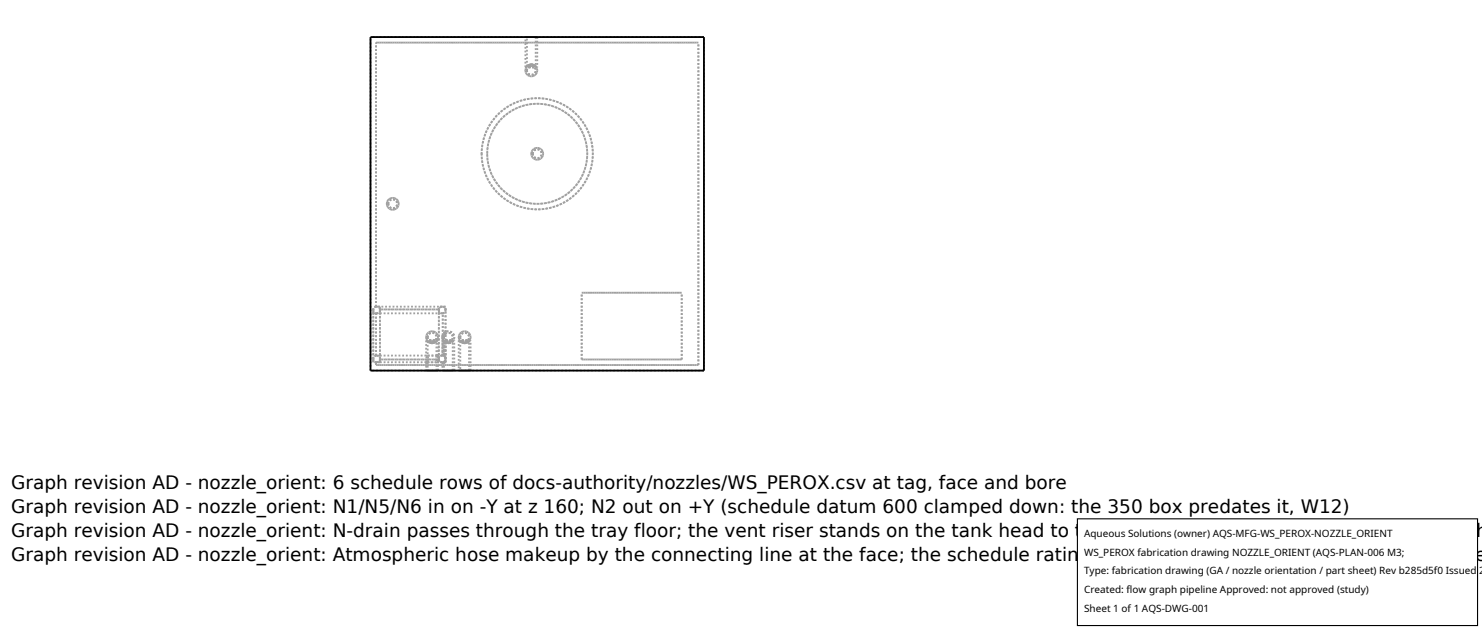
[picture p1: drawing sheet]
<svg xmlns="http://www.w3.org/2000/svg" width="212mm" height="90mm" viewBox="0 0 212 90" stroke-linecap="round" stroke-linejoin="round" font-family="sans-serif">
<g fill="none" stroke="#a0a0a0" stroke-width=".26" stroke-dasharray=".3 .3" stroke-linecap="butt">
<path d="M53.7 6.1h46M75 10.1l.3 .5 .6 .3 .5-.2 .3-.6-.2-.6-.6-.3-.6 .2-.2 .3-.1 .4M75 10.1l.3-.6 .6-.3 .5 .2 .3 .6-.2 .6-.6 .3-.6-.2-.2-.3-.1-.3M75 9.6h.2M75 9.6v-4.3M75 5.3h1.7M75.2 9.6h-.2M75.3 5.3h1.2M75.3 9.5l.5-.3 .4 .1 .3 .2M75.3 9.5v-4.2M75.3 10.1l.1-.5 .5-.2 .4 .2 .2 .4-.1 .5-.5 .2-.4-.2-.2-.4M75.3 10.1l.1 .4 .5 .2 .4-.2 .2-.4-.1-.5-.5-.2-.4 .2-.2 .5"/>
<path d="M75.5 9.6l.4-.2 .4 .2M75.5 9.6h.8M75.9 9.2l-.4 .1-.3 .3M75.9 9.4l-.4 .2M76.3 9.6l-.4-.2-.4 .2M76.3 9.6l-.4-.2M76.3 9.6h-.8M76.5 5.3h-1.2M76.5 9.5l-.6-.3-.4 .1-.2 .2M76.5 5.3v4.2M76.6 9.6l-.3-.3-.4-.1M76.6 9.6a.85 .85 0 0 0-1.4 0"/>
<path d="M76.6 9.6h.1M76.7 9.6h-.1M76.7 5.3h-1.7M76.7 5.3v4.3M99.7 6.1h-46M100.5 5.3h-47.6M55.2 29.1l.3 .6 .6 .2 .5-.1 .3-.7-.2-.6-.6-.2-.6 .2-.3 .6M55.2 29.1l.3-.6 .6-.2 .5 .2 .3 .6-.2 .6-.6 .2-.6-.2-.3-.6M55.5 29.1l.1-.4 .5-.2 .4 .1 .2 .5-.1 .4-.5 .2-.4-.1-.2-.5M55.5 29.1l.1 .4 .5 .2 .4-.1 .2-.5-.1-.4-.5-.2-.4 .1-.2 .5M68.8 22l.1 1.4 .5 1.5 .7 1.5 1 1.1 1.1 1 1.4 .8 1.6 .4 1.5 .2 1.5-.1 1.5-.5 1.4-.7 1.2-1 1-1.3 .7-1.3 .5-1.5 .2-1.5-.2-1.5-.4-1.5-.8-1.4-.9-1.2-1.1-.9-1.4-.8-1.5-.5-1.6-.2-1.6 .2-1.4 .4-1.5 .8-1.1 .9-1.1 1.2-.7 1.5-.5 1.5-.1 1.5M68.8 22l.1-1.5 .5-1.5 .7-1.5 1-1.1 1.1-1 1.4-.8 1.6-.4 1.5-.2 1.5 .2 1.5 .4 1.4 .7 1.2 1 1 1.3 .7 1.3 .5 1.5 .2 1.5-.2 1.5-.4 1.5-.8 1.4-.9 1.2-1.1 1-1.4 .8-1.5 .4-1.6 .2-1.6-.2-1.4-.4-1.5-.7-1.1-1-1.1-1.2-.7-1.5-.5-1.5-.1-1.4"/>
<path d="M69.6 22l.1-1.4 .4-1.4 .7-1.2 .9-1.1 1-.9 1.3-.6 1.3-.4 1.4-.2 1.4 .1 1.3 .4 1.2 .7 1.1 .9 1 1.1 .6 1.2 .4 1.4 .2 1.3-.2 1.4-.4 1.4-.6 1.2-.9 1.1-1.1 .9-1.1 .6-1.4 .4-1.4 .2-1.4-.1-1.3-.4-1.4-.7-1-.9-.9-1-.7-1.3-.4-1.3-.1-1.4M69.6 22l.1 1.4 .4 1.3 .7 1.3 .9 1 1 .9 1.3 .7 1.3 .4 1.4 .1 1.4-.1 1.3-.4 1.2-.7 1.1-.8 1-1.2 .6-1.2 .4-1.4 .2-1.3-.2-1.4-.4-1.4-.6-1.2-.9-1-1.1-1-1.1-.6-1.4-.4-1.4-.2-1.4 .1-1.3 .4-1.4 .7-1 .9-.9 1.1-.7 1.2-.4 1.4-.1 1.4M75.9 22l.2 .5 .6 .3 .6-.2 .3-.6-.2-.6-.6-.3-.7 .3-.2 .6M75.9 22l.2-.6 .6-.3 .6 .2 .3 .6-.2 .6-.6 .3-.7-.2-.2-.6M76.1 22l.2-.5 .4-.2 .5 .2 .2 .4-.2 .5-.5 .2-.4-.2-.2-.4M76.1 22l.2 .4 .4 .2 .5-.2 .2-.4-.2-.5-.5-.2-.4 .2-.2 .5M52.9 52.9v-47.6M53.3 51.2l.1 .4 .3 .1M53.3 44.3l.1 .3 .3 .1M53.3 51.7v-.5M53.3 51.2v-.4M53.3 51.7v-7.9"/>
<path d="M53.3 50.8v-6.1M53.3 44.7v-.4M53.3 44.3v-.5M53.3 44.7h.5M53.3 44.3l.2 .3 .3 .1M53.3 51.2l.2 .4 .3 .1M53.7 52.1v-.4M53.7 50.8l-.3 .1-.1 .3M53.7 50.8v-6.1M53.7 43.8l-.3 .2-.1 .3M53.7 43.8v-37.7M53.7 51.7l.4-.1 .2-.3"/>
<path d="M53.7 52.1h46M53.7 44.7l.4-.1 .2-.4M53.8 44.7h.5M53.8 44.7l.3-.1 .2-.3M53.8 43.8h-.5M53.8 50.8l-.3 .1-.2 .3M53.8 50.8h-.5M53.8 51.7h-.5M53.8 43.8l-.3 .1-.2 .4M53.8 51.7l.3-.1 .2-.4M54.3 44.2l-.2-.3-.4-.1M54.3 44.2h8.4"/>
<path d="M54.3 51.3h8.4M54.3 51.3l-.2-.4-.4-.1M54.3 43.8v.9M54.3 44.3l-.2-.4-.3-.1M54.3 43.8h-.5M54.3 43.8h-1M54.3 51.7h-.5M54.3 51.7h-1M54.3 51.7v-7.9M54.3 50.8v-6.1M54.3 50.8h-.5M54.3 51.7v-.9"/>
<path d="M54.3 51.2l-.2-.3-.3-.1M54.3 44.7h8.4M54.3 51.7h6.6M60.9 48.2l.2 .6 .6 .2 .6-.2 .3-.6-.3-.6-.6-.3-.6 .3-.2 .6M60.9 48.2l.2-.6 .6-.3 .6 .3 .3 .6-.3 .5-.6 .3-.6-.2-.2-.6M60.9 48.6h.1M60.9 48.6v2.2M60.9 51.7v-.9M60.9 51.7v1.2M60.9 52.9h1.7M60.9 50.8l.3 .4-.3 .5M60.9 50.8h-6.6"/>
<path d="M61 48.6l.3 .3 .4 .1M61 48.6a.85 .85 0 0 0 1.4 0M61 48.6h-.1M61.1 52.9h1.2M61.1 48.7v2.1M61.1 48.7l.6 .3 .4-.1 .2-.2M61.1 51.7v1.2M61.1 51.7l.1-.5-.1-.4M61.1 48.2l.1-.5 .5-.2 .5 .2 .1 .4-.1 .5-.5 .2-.4-.2-.2-.4M61.1 48.2l.1 .4 .5 .2 .5-.2 .1-.4-.1-.5-.5-.2-.4 .2-.2 .5M61.1 50.8h1.2M61.1 51.7h1.2"/>
<path d="M61.3 48.6l.4 .2 .4-.2M61.3 48.6l.4 .2M61.3 48.6h.8M61.7 49l.4-.1 .3-.3M61.7 48.8l.4-.2M62.1 48.6l-.4 .2-.4-.2M62.1 48.6h-.8M62.3 51.7h-1.2M62.3 52.9h-1.2M62.3 48.7l-.5 .3-.4-.1-.3-.2M62.3 50.8v.9M62.3 52.9v-1.2"/>
<path d="M62.3 50.8v-2.1M62.4 48.6h.2M62.5 50.8l-.2 .4 .2 .5M62.5 51.7h.1M62.5 51.7h.2M62.6 48.6h-.2M62.6 52.9h-1.7M62.6 51.7v-.9M62.6 50.8h-.1M62.6 52.9v-1.2M62.6 50.8v-2.2M62.7 51.2v.1"/>
<path d="M62.7 44.3l.1 .3 .4 .1M62.7 50.8v.9M62.7 51.2l.1 .4 .4 .1M62.7 50.8h-.2M62.7 44.7h.5M62.7 50.8v-6.1M62.7 44.7v-.9M62.7 43.8h-8.4M62.7 51.7v-7.9M62.7 51.3l.3 .4 .5-.1 .1-.2v-.3l-.4-.3M62.7 51.3h-8.4M62.7 44.2v.1"/>
<path d="M62.7 44.2h-8.4M63.2 51.7h-.5M63.2 50.8l-.4 .1-.1 .3M63.2 50.8h-.5M63.2 44.7h.4M63.2 43.8h-.5M63.2 43.8l-.4 .1-.1 .4M63.2 44.7l.3-.1 .1-.3M63.2 48.2v.2M63.2 48.2l.1 .4M63.2 48.2l.1 .4 .3 .3M63.2 50.8l.3 .1 .1 .3-.1 .4-.3 .1"/>
<path d="M63.2 48.6v2.2M63.2 51.7v1.2M63.2 52.9h1.7M63.2 48.2l.2-.6 .6-.3 .6 .3 .3 .5-.2 .6-.6 .3-.7-.2-.2-.6M63.2 50.8v-2.2M63.2 44.7l.4-.3-.1-.5-.2-.1h-.3l-.3 .4M63.2 47.9v-3.2M63.2 48.4l.4 .5 .6 .1 .5-.3 .2-.5-.2-.6-.5-.3-.6 .1-.4 .5M63.2 50.8v-2.4M63.2 47.9v.3M63.3 48.6h-.1M63.3 48.6l.3 .3 .4 .1"/>
<path d="M63.4 52.9h1.3M63.4 48.7v2.1M63.4 51.7v1.2M63.4 48.2l.2-.5 .4-.2 .5 .2 .2 .5-.2 .4-.5 .2-.4-.2-.2-.4M63.4 48.2l.2 .4 .4 .2 .5-.2 .2-.4-.2-.5-.5-.2-.4 .2-.2 .5M63.4 48.2l.2 .4M63.4 50.9v-.1M63.4 51.6v.1M63.4 50.9l.2 .3-.2 .4M63.4 51.6l.2-.4M63.4 48.7l.2 .2M63.4 50.8v-2.1"/>
<path d="M63.6 48.6l.4 .2M63.6 47.4l-.3 .3-.1 .5M63.6 47.4v-2.7M63.6 43.8h-.4M63.6 43.8h-.9M63.6 51.7v-2.8M63.6 47.4v-3.6M63.6 51.7h-.9M63.6 48.9l.7 .1 .5-.4M63.6 51.7h-.4M63.6 48.9l.6 .1 .5-.3M63.6 48.9v2.8"/>
<path d="M63.6 51.7h-.2M63.6 51.2l-.2-.3M63.6 51.7v-.5M63.6 51.2v-.4M63.6 50.8v-1.9M63.6 50.8h-.2M63.6 44.3l-.1-.4-.3-.1M63.6 44.3v-.5M63.6 44.7v-.4M63.6 48.6l.5 .2 .4-.2M63.6 47.7l-.2 .5M63.6 48.6v-.9"/>
<path d="M63.6 48.6h.9M64 49l.4-.1 .4-.3M64 48.8l.5-.2M64.5 48.6l-.4 .2-.5-.2M64.5 48.6h-.9M64.7 52.9h-1.3M64.7 48.7l-.6 .3-.4-.1-.3-.2M64.7 52.9v-4.2M64.8 48.6h.1M64.9 48.6h-.1M64.9 52.9h-1.7M64.9 52.9v-4.3"/>
<path d="M65.5 48.2l.2 .5 .6 .3 .6-.2 .3-.6-.2-.6-.6-.3-.6 .2-.2 .3-.1 .4M65.5 48.2l.2-.6 .6-.3 .6 .2 .3 .6-.2 .6-.6 .3-.6-.2-.2-.3-.1-.3M65.5 48.6h.1M65.5 48.6v4.3M65.5 52.9h1.7M65.6 48.6l.4 .3 .4 .1M65.6 48.6a.85 .85 0 0 0 1.5 0M65.6 48.6h-.1M65.7 52.9h1.3M65.7 48.7l.6 .3 .4-.1 .3-.2M65.7 48.7v4.2M65.7 48.2l.2-.5 .5-.2 .4 .2 .2 .4-.2 .5-.4 .2-.5-.2-.2-.4"/>
<path d="M65.7 48.2l.2 .4 .5 .2 .4-.2 .2-.4-.2-.5-.4-.2-.5 .2-.2 .5M65.9 48.6l.5 .2 .4-.2M65.9 48.6l.5 .2M65.9 48.6h.9M66.4 49l.4-.1 .3-.3M66.4 48.8l.4-.2M66.8 48.6l-.4 .2-.5-.2M66.8 48.6h-.9M67 52.9h-1.3M67 48.7l-.6 .3-.4-.1-.3-.2M67 52.9v-4.2M67.1 48.6h.1"/>
<path d="M67.2 48.6h-.1M67.2 52.9h-1.7M67.2 52.9v-4.3M83.1 51.3h14.3M83.1 51.3v-9.5M83.1 41.8h14.3M97.4 51.3v-9.5M97.4 41.8h-14.3M97.4 51.3h-14.3M99.7 52.1h-46M99.7 52.1v-46M100.5 52.9v-47.6"/>
<path d="M100.5 52.9h-47.6"/>
</g>
<path d="M52.9 5.3h47.6v47.6h-47.6z" fill="none" stroke="#000" stroke-width=".26"/>
<path d="M153.9 74.1h57.1v15.2h-57.1z" fill="#fff" stroke="#000" stroke-width=".16"/>
<g font-size="2.6">
<text x="1.6" y="69.8">Graph revision AD - nozzle_orient: 6 schedule rows of docs-authority/nozzles/WS_PEROX.csv at tag, face and bore</text>
<text x="1.6" y="73.3">Graph revision AD - nozzle_orient: N1/N5/N6 in on -Y at z 160; N2 out on +Y (schedule datum 600 clamped down: the 350 box predates it, W12)</text>
<text x="1.6" y="76.7">Graph revision AD - nozzle_orient: N-drain passes through the tray floor; the vent riser stands on the tank head to the envelope top (its 800 datum predates th</text>
<text x="1.6" y="80.2">Graph revision AD - nozzle_orient: Atmospheric hose makeup by the connecting line at the face; the schedule rating column (Class 150) carried verbatim as te</text>
</g>
<g font-size="1.4">
<text x="154.8" y="76.6">Aqueous Solutions (owner) AQS-MFG-WS_PEROX-NOZZLE_ORIENT</text>
<text x="154.8" y="79.3">WS_PEROX fabrication drawing NOZZLE_ORIENT (AQS-PLAN-006 M3;</text>
<text x="154.8" y="82">Type: fabrication drawing (GA / nozzle orientation / part sheet) Rev b285d5f0 Issued 2</text>
<text x="154.8" y="84.7">Created: flow graph pipeline Approved: not approved (study)</text>
<text x="154.8" y="87.4">Sheet 1 of 1 AQS-DWG-001</text>
</g>
</svg>
